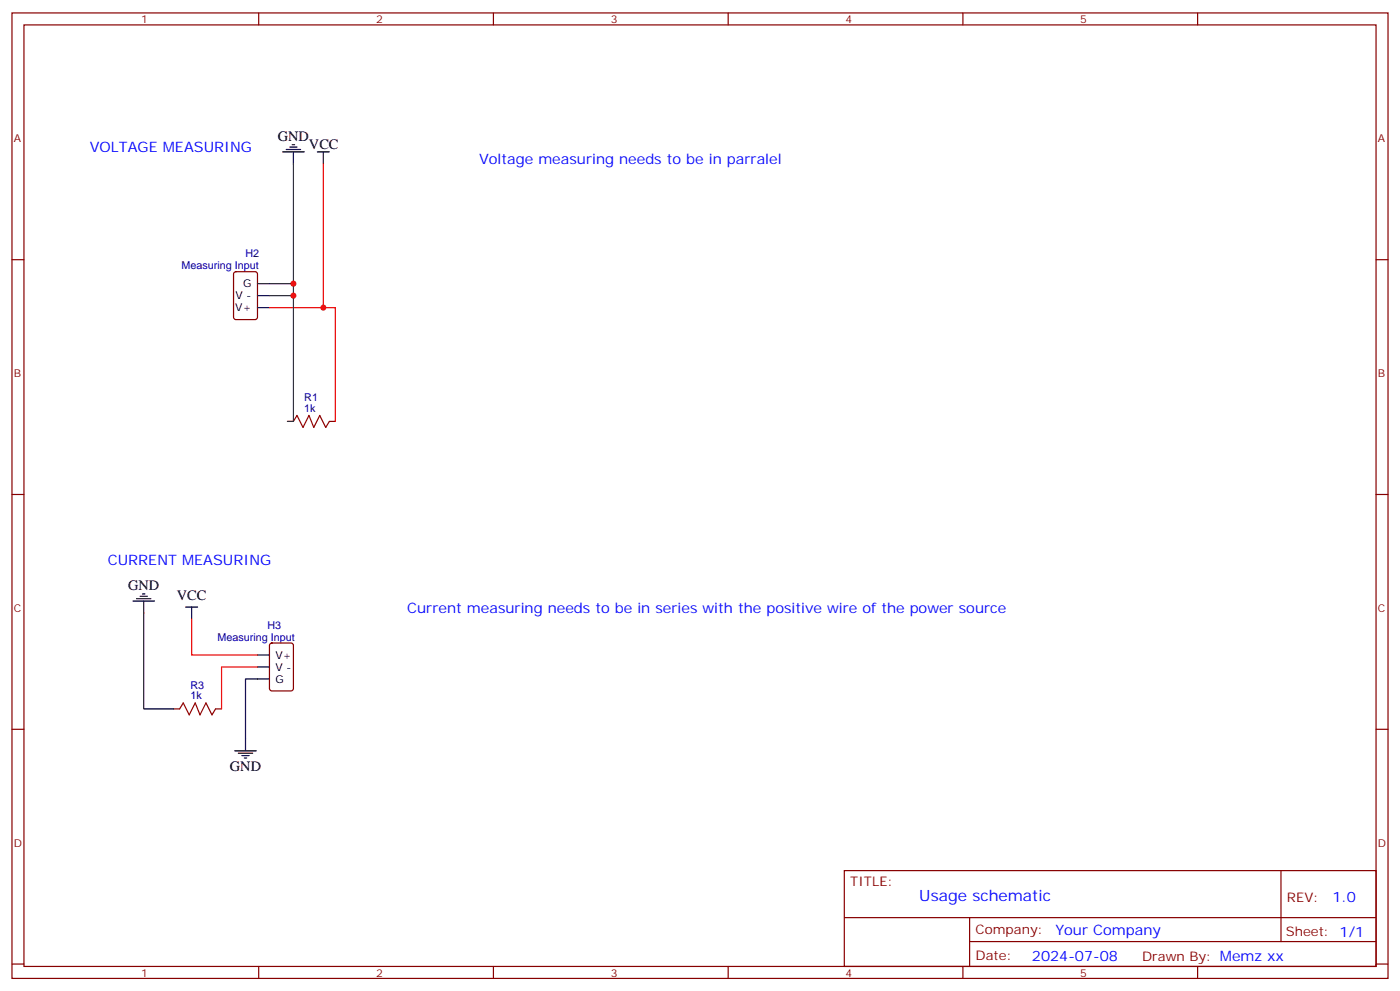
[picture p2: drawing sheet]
<svg xmlns="http://www.w3.org/2000/svg" width="412mm" height="292mm" viewBox="0 0 412 292" stroke-linecap="round" stroke-linejoin="round" font-family="sans-serif">
<g fill="none" stroke="#870000" stroke-width=".35">
<path d="M3.5 3.8h405.4v284.3h-405.4zM7.1 7.3h398.2v277.3h-398.2zM76.2 3.8v3.5M145.3 3.8v3.5M214.5 3.8v3.5M283.6 3.8v3.5M352.8 3.8v3.5M3.5 76.5h3.6M405.3 76.5h3.6M69 80.2l.5-.2h5.6l.7 .4v13l-.4 .7h-5.9l-.7-.4v-13zM84.7 124.1h1.7M97 124.1h1.8"/>
<path d="M3.5 145.6h3.6M405.3 145.6h3.6M79.6 189.6l.5-.2h5.6l.7 .4v13l-.4 .6-5.9 .1-.7-.5v-12.9zM3.5 214.8h3.6M51.2 208.8h1.7M63.5 208.8h1.8M405.3 214.8h3.6M248.7 256.4h156.6v28.2h-156.6zM377.3 256.4v20.9M248.7 270.2h156.5M285.6 277.3h119.6M285.6 270.2v14.2"/>
<path d="M3.5 283.9h3.6M76.2 284.6v3.5M145.3 284.6v3.5M214.5 284.6v3.5M283.6 284.6v3.5M352.8 284.6v3.5M405.3 283.9h3.6"/>
</g>
<g fill="none" stroke="#000" stroke-width=".35">
<path d="M83.3 44.7h6.3M84.3 44h4.2M85.4 43.3h2.1M86.1 42.6h.7M86.4 44.7v3.6M93.5 44.7h3.5M95.2 44.7v3.6M75.8 83.5h10.6M75.8 90.6h3.6M75.8 87.1h3.6M39.2 177h6.3M40.2 176.3h4.2"/>
<path d="M41.3 175.6h2.1M42 174.9h.7M42.3 177v31.8h8.9M54.7 178.8h3.5M56.4 178.8v3.5M75.8 192.9h3.6M75.8 196.4h3.6M79.4 200h-7.1v21.1M69.1 221.1h6.4M70.2 221.8h4.2M71.3 222.5h2.1M72 223.2h.7"/>
</g>
<path d="M95.2 48.3v42.3h-15.8M95.2 90.6h3.6v33.5M56.4 182.3v10.6h19.4M75.8 196.4h-10.5v12.4" fill="none" stroke="#f00" stroke-width=".35"/>
<path d="M86.4 48.3v38.8h-7M86.4 87.1v37h-1.7" fill="none" stroke="#333" stroke-width=".35"/>
<path d="M86.4 124.1l1.1-1.8 1.8 3.6 1.7-3.6 1.4 3.6 1.8-3.6 1.8 3.6 1-1.8M52.9 208.8l1.1-1.8 1.7 3.5 1.8-3.5 1.4 3.5 1.8-3.5 1.7 3.5 1.1-1.7" fill="none" stroke="#a10000" stroke-width=".35"/>
<g fill="#c00">
<circle cx="86.4" cy="83.5" r=".88"/>
<circle cx="95.3" cy="90.6" r=".88"/>
<circle cx="86.4" cy="87.1" r=".88"/>
</g>
<text font-size="4.6" fill="#00f" x="270.8" y="265.4">Usage schematic</text>
<g font-size="4.2">
<text x="81.8" y="41.6">GND</text>
<text x="91" y="44">VCC</text>
<text x="37.7" y="173.9">GND</text>
<text x="52.1" y="176.7">VCC</text>
<text x="67.7" y="227.1">GND</text>
</g>
<g font-size="4.2" fill="#00f">
<text x="26.5" y="44.7">VOLTAGE MEASURING</text>
<text x="141.1" y="48.3">Voltage measuring needs to be in parralel</text>
<text x="31.7" y="166.4">CURRENT MEASURING</text>
<text x="119.9" y="180.6">Current measuring needs to be in series with the positive wire of the power source</text>
<text x="392.5" y="265.7">1.0</text>
<text x="310.9" y="275.2">Your Company</text>
<text x="304" y="283">2024-07-08</text>
</g>
<g font-size="3.9" fill="#800">
<text x="250.5" y="261">TITLE:</text>
<text x="379.1" y="265.7">REV:</text>
<text x="287.4" y="275.2">Company:</text>
<text x="378.7" y="275.8">Sheet: 1/1</text>
<text x="287.4" y="282.9">Date:</text>
<text x="336.4" y="282.9">Drawn By: Memz xx</text>
</g>
<g font-size="3.2" fill="#800">
<text x="41.6" y="6.8">1</text>
<text x="110.8" y="6.8">2</text>
<text x="179.9" y="6.8">3</text>
<text x="249.1" y="6.8">4</text>
<text x="318.2" y="6.8">5</text>
<text x="4.1" y="41.9">A</text>
<text x="405.9" y="41.9">A</text>
<text x="4.1" y="111.1">B</text>
<text x="405.9" y="111.1">B</text>
<text x="4.1" y="180.2">C</text>
<text x="405.9" y="180.2">C</text>
<text x="4.1" y="249.3">D</text>
<text x="405.9" y="249.3">D</text>
<text x="41.6" y="287.6">1</text>
<text x="110.8" y="287.6">2</text>
<text x="179.9" y="287.6">3</text>
<text x="249.1" y="287.6">4</text>
<text x="318.2" y="287.6">5</text>
</g>
<g font-size="3.2" fill="#000080">
<text x="72.3" y="75.7">H2</text>
<text x="53.5" y="79.4">Measuring Input</text>
<text x="89.6" y="118.1">R1</text>
<text x="89.6" y="121.3">1k</text>
<text x="78.8" y="185.1">H3</text>
<text x="64" y="188.7">Measuring Input</text>
<text x="56.1" y="202.8">R3</text>
<text x="56.1" y="206">1k</text>
</g>
<g font-size="3.2">
<text x="69.4" y="88.1">V -</text>
<text x="71.6" y="84.6">G</text>
<text x="69.3" y="91.7">V+</text>
<text x="81.1" y="194">V+</text>
<text x="81.1" y="197.5">V -</text>
<text x="81.1" y="201">G</text>
</g>
</svg>
